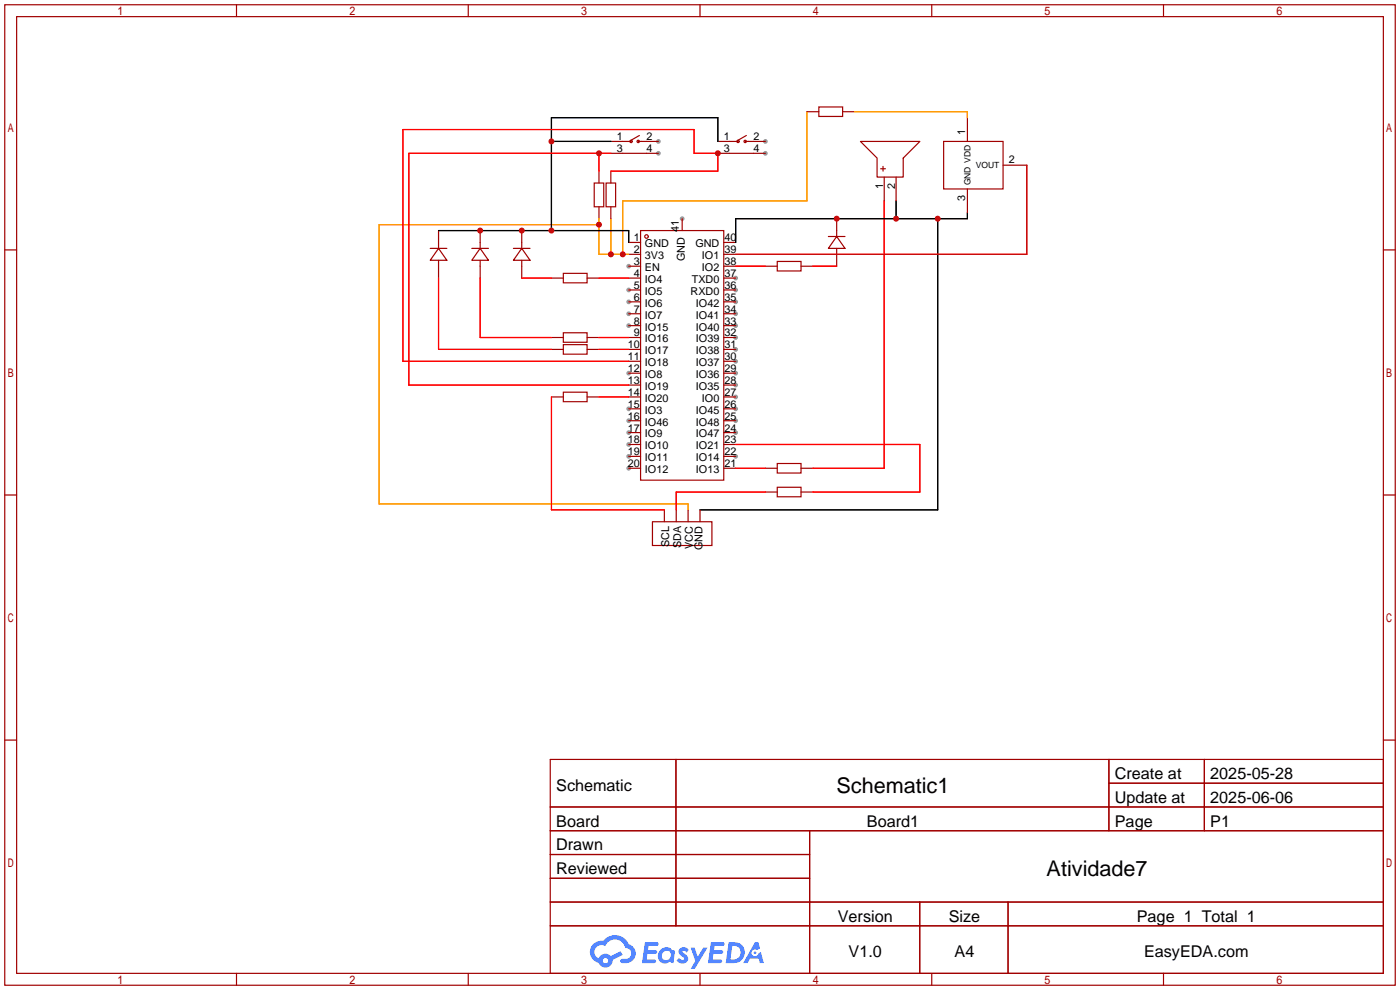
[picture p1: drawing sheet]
<svg xmlns="http://www.w3.org/2000/svg" width="299mm" height="212mm" viewBox="0 0 299 212" stroke-linecap="round" stroke-linejoin="round" font-family="sans-serif">
<g fill="#999">
<circle cx="134.4" cy="56.9" r=".51"/>
<circle cx="134.4" cy="62" r=".51"/>
<circle cx="134.4" cy="64.5" r=".51"/>
<circle cx="134.4" cy="67.1" r=".51"/>
<circle cx="134.4" cy="69.6" r=".51"/>
<circle cx="134.4" cy="79.8" r=".51"/>
<circle cx="134.4" cy="87.4" r=".51"/>
<circle cx="134.4" cy="89.9" r=".51"/>
<circle cx="134.4" cy="92.5" r=".51"/>
<circle cx="134.4" cy="95" r=".51"/>
<circle cx="134.4" cy="97.5" r=".51"/>
<circle cx="134.4" cy="100.1" r=".51"/>
<circle cx="157.2" cy="97.5" r=".51"/>
<circle cx="157.2" cy="92.5" r=".51"/>
<circle cx="157.2" cy="89.9" r=".51"/>
<circle cx="157.2" cy="87.4" r=".51"/>
<circle cx="157.2" cy="84.8" r=".51"/>
<circle cx="157.2" cy="82.3" r=".51"/>
<circle cx="157.2" cy="79.8" r=".51"/>
<circle cx="157.2" cy="77.2" r=".51"/>
<circle cx="157.2" cy="74.7" r=".51"/>
<circle cx="157.2" cy="72.1" r=".51"/>
<circle cx="157.2" cy="69.6" r=".51"/>
<circle cx="157.2" cy="67.1" r=".51"/>
<circle cx="157.2" cy="64.5" r=".51"/>
<circle cx="157.2" cy="62" r=".51"/>
<circle cx="157.2" cy="59.4" r=".51"/>
<circle cx="145.8" cy="46.7" r=".51"/>
<circle cx="163.6" cy="32.8" r=".51"/>
<circle cx="163.6" cy="30.2" r=".51"/>
<circle cx="140.7" cy="32.8" r=".51"/>
<circle cx="140.7" cy="30.2" r=".51"/>
</g>
<g fill="none" stroke="#a10000" stroke-width=".25">
<path d="M1 1h297.2v209.6h-297.2zM3.6 3.6h292.1v204.4h-292.1zM50.5 1v2.6M100.1 1v2.6M149.6 1v2.6M199.1 1v2.6M248.7 1v2.6M1 53.4h2.6M295.7 53.4h2.5M1 105.8h2.6M295.7 105.8h2.5M1 158.2h2.6"/>
<path d="M295.7 158.2h2.5M117.6 162.3h178.1v45.7h-178.1zM117.6 172.5h178.1M117.6 177.5h178.1M144.5 162.3v35.6M173 177.5v30.5M237 162.3v15.2M237 167.4h58.7M257.4 162.3v15.2M117.6 182.6h55.4M117.6 192.8h178.1M117.6 187.7h55.4"/>
<path d="M117.6 197.9h178.1M196.6 192.8v15.2M215.4 192.8v15.2M50.5 208v2.6M100.1 208v2.6M149.6 208v2.6M199.1 208v2.6M248.7 208v2.6"/>
</g>
<g fill="#5487ff">
<path d="M145.3 202.7a1.3 1.3 0 0 1 1.9 .3l-.4 .6a.54 .54 0 0 0-.9-.2l.1 .2a1.34 1.34 0 0 1 .9 1.8 1.47 1.47 0 0 1-2.3-.1l.5-.6 .8 .5a.31 .31 0 0 0 .4-.3 .31 .31 0 0 0-.3-.4 1.12 1.12 0 0 1-.7-1.8z"/>
<path d="M147.6 202.5h.9l.6 2 1.2-2h.9l-2.7 4.6h-.9l1-1.7z"/>
<path d="M137.8 201.4h1.7a1.31 1.31 0 0 1 1.2 .2 .4 .4 0 0 1-.3 .5l-1.8 .1-.1 .9h1.6a.4 .4 0 0 1 .4 .4 .4 .4 0 0 1-.5 .4h-1.6l-.2 1.2h1.4a.46 .46 0 0 1 .5 0 .46 .46 0 0 1 .1 .5l-.4 .2h-2.6z"/>
<path d="M151.9 201.4h1.7a1.32 1.32 0 0 1 1.2 .2 .39 .39 0 0 1-.3 .5l-1.8 .1-.1 .9h1.6a.4 .4 0 0 1 .4 .4 .4 .4 0 0 1-.4 .4h-1.7l-.2 1.2h1.4a.46 .46 0 0 1 .5 0 .46 .46 0 0 1 .1 .5l-.4 .2h-2.6z"/>
<path d="M161.3 201.4h.8l.3 1.3-.6 .4a.75 .75 0 0 0-1.1 .3 .75 .75 0 0 0 .5 1 .75 .75 0 0 0 .9-.7l.5-.2 .6 2.3h-.8l-.3-.9h-1.8l-.5 .9h-1z"/>
<path d="M155.7 201.4l-.6 4.4h1.5a2.27 2.27 0 0 0 2.6-2.2 2.27 2.27 0 0 0-2.7-2.2zM156.5 202.1a1.5 1.5 0 0 1 1.8 1.6 1.5 1.5 0 0 1-1.9 1.4h-.3z"/>
<path d="M141.2 203a1.6 1.6 0 0 0-.3 2.3 1.6 1.6 0 0 0 2.3 .2l.7 .3 .3-2.4-.1-.3-.5-.1a1.58 1.58 0 0 0-2.4 0zM141.8 203.5a.98 .98 0 0 1 1.6 .4 .98 .98 0 0 1-1.1 1.3 .94 .94 0 0 1-.9-.7 .94 .94 0 0 1 .4-1z"/>
<path d="M126.8 201.8a2.37 2.37 0 0 0 1.1 4 1.54 1.54 0 0 0 1.8 1 1.54 1.54 0 0 0 1.2-1.6l2.2-1.1-.5-.8-2 1a1.57 1.57 0 0 0-2.7 .5 1.5 1.5 0 0 1-.7-2.1 1.5 1.5 0 0 1 2.2-.5 2.23 2.23 0 0 1 2.3-1.4 2.23 2.23 0 0 1 2 1.8 1.16 1.16 0 0 1 1.2 1.1 1.16 1.16 0 0 1-1.1 1.2h-.7a.47 .47 0 0 0-.5 .4 .47 .47 0 0 0 .4 .5 2.17 2.17 0 0 0 2.5-.9 2.17 2.17 0 0 0-.3-2.7l-.8-.4a3.2 3.2 0 0 0-5.5-.7l-1.1 .1zM128.8 205.3a.6 .6 0 0 1 1.2 0 .6 .6 0 0 1-1.2 0z"/>
<circle cx="161.4" cy="203.6" r=".28"/>
</g>
<g fill="none" stroke="#a10000" stroke-width=".25">
<path d="M127 39.1h2v5.1h-2zM128 36.6v2.5M129.5 39.1h2.1v5.1h-2.1zM130.6 32.8h10.1M130.6 30.2h4.3M130.6 36.6v2.5M136.4 30.2h4.3M136.7 29l-1.8 1M153.4 32.8h10.2M153.4 30.2h4.3M159.3 30.2h4.3M159.5 29l-1.8 1"/>
<path d="M172.5 23.9h2.5M175 22.9h5.1v2h-5.1zM180.1 23.9h2.5M183.9 30.2h12.7l-3.6 3.6v4h-5.5v-4zM188.2 36.1h1M188.7 35.6v1M189 37.8v5.1M191.5 37.8v5.1M201.7 30.2h12.7v10.2h-12.7zM206.8 25.1v5.1M214.4 35.3h5.1M91.9 53.1h3.6"/>
<path d="M93.7 53.1l1.8 2.5h-3.6zM93.7 49.3v3.8M93.7 55.6v3.8M100.8 53.1h3.6M102.6 53.1l1.8 2.5h-3.6zM102.6 49.3v3.8M102.6 55.6v3.8M109.7 53.1h3.6M111.5 53.1l1.8 2.5h-3.6zM111.5 49.3v3.8M111.5 55.6v3.8M117.9 59.4h2.5"/>
<path d="M120.4 58.4h5.1v2.1h-5.1zM125.5 59.4h2.5M128 44.2v2.5M130.6 44.2v2.5M134.4 51.8h2.5M134.4 54.4h2.5M134.4 56.9h2.5M134.4 59.4h2.5M136.9 49.3h17.8v53.3h-17.8zM145.8 46.7v2.6M154.7 51.8h2.5M154.7 54.4h2.5"/>
<path d="M154.7 56.9h2.5M154.7 59.4h2.5M163.6 56.9h2.5M166.1 55.9h5.1v2h-5.1zM171.2 56.9h2.5M177 50.5h3.6M178.8 50.5l1.8 2.6h-3.6zM178.8 46.7v3.8M178.8 53.1v3.8M206.8 40.4v5.1M117.9 72.1h2.5M117.9 74.7h2.5"/>
<path d="M120.4 71.1h5.1v2.1h-5.1zM120.4 73.7h5.1v2h-5.1zM125.5 72.1h2.5M125.5 74.7h2.5M134.4 62h2.5M134.4 64.5h2.5M134.4 67.1h2.5M134.4 69.6h2.5M134.4 72.1h2.5M134.4 74.7h2.5M134.4 77.2h2.5M134.4 79.8h2.5"/>
<path d="M154.7 62h2.5M154.7 64.5h2.5M154.7 67.1h2.5M154.7 69.6h2.5M154.7 72.1h2.5M154.7 74.7h2.5M154.7 77.2h2.5M154.7 79.8h2.5M117.9 84.8h2.5M120.4 83.8h5.1v2.1h-5.1zM125.5 84.8h2.5M134.4 82.3h2.5"/>
<path d="M134.4 84.8h2.5M134.4 87.4h2.5M134.4 89.9h2.5M134.4 92.5h2.5M134.4 95h2.5M134.4 97.5h2.5M154.7 82.3h2.5M154.7 84.8h2.5M154.7 87.4h2.5M154.7 89.9h2.5M154.7 92.5h2.5M154.7 95h2.5"/>
<path d="M154.7 97.5h2.5M166.1 99.1h5.1v2h-5.1zM134.4 100.1h2.5M139.4 111.5h12.7v5.1h-12.7zM142 109v2.5M144.5 109v2.5M147.1 109v2.5M149.6 109v2.5M154.7 100.1h2.5M163.6 100.1h2.5M163.6 105.2h2.5M166.1 104.1h5.1v2.1h-5.1z"/>
<path d="M171.2 100.1h2.5M171.2 105.2h2.5"/>
<circle cx="134.9" cy="30.2" r=".25"/>
<circle cx="136.4" cy="30.2" r=".25"/>
<circle cx="157.7" cy="30.2" r=".25"/>
<circle cx="159.3" cy="30.2" r=".25"/>
<circle cx="138.2" cy="50.5" r=".38"/>
</g>
<g fill="none" stroke="#f00" stroke-width=".25">
<path d="M128 32.8v3.8M130.6 32.8h-43.2v49.5h47M130.6 36.6h22.8v-3.8h-5.1v-5.1h-62.2v49.5h48.3M93.7 59.4v15.3h24.2M102.6 59.4v12.7h15.3M111.5 59.4h6.4M128 59.4h6.4M157.2 56.9h6.4M173.7 56.9h5.1M189 42.9v57.2h-15.3M128 72.1h6.4M128 74.7h6.4"/>
<path d="M117.9 84.8v24.2h24.1M128 84.8h6.4M157.2 95h39.4v10.2h-22.9M157.2 100.1h6.4M163.6 105.2h-19.1v3.8"/>
</g>
<path d="M117.9 30.2h12.7M153.4 30.2v-5.1h-35.5v24.2M93.7 49.3h40.7v2.5M191.5 42.9v3.8M200.4 46.7v62.3h-50.8M206.8 45.5v1.2h-49.6v5.1" fill="none" stroke="#000" stroke-width=".25"/>
<path d="M172.5 23.9v19h-39.4v11.5M182.6 23.9h24.2v1.2M128 46.7v7.7h6.4M128 48h-47v59.7h66.1v1.3M130.6 46.7v7.7" fill="none" stroke="#f90" stroke-width=".25"/>
<path d="M219.5 35.3v19.1h-62.3" fill="none" stroke="#c00" stroke-width=".25"/>
<g fill="#c00">
<circle cx="178.8" cy="46.7" r=".63"/>
<circle cx="191.5" cy="46.7" r=".63"/>
<circle cx="200.4" cy="46.7" r=".63"/>
<circle cx="133.1" cy="54.4" r=".63"/>
<circle cx="130.6" cy="54.4" r=".63"/>
<circle cx="128" cy="48" r=".63"/>
<circle cx="117.9" cy="49.3" r=".63"/>
<circle cx="111.5" cy="49.3" r=".63"/>
<circle cx="102.6" cy="49.3" r=".63"/>
<circle cx="117.9" cy="30.2" r=".63"/>
<circle cx="128" cy="32.8" r=".63"/>
<circle cx="153.4" cy="32.8" r=".63"/>
</g>
<g font-size="4.6">
<text x="178.8" y="169.4">Schematic1</text>
<text x="223.7" y="187.2">Atividade7</text>
</g>
<g font-size="3.5">
<text x="238.3" y="166.5">Create at</text>
<text x="258.7" y="166.5">2025-05-28</text>
<text x="118.9" y="169.1">Schematic</text>
<text x="238.3" y="171.6">Update at</text>
<text x="258.7" y="171.6">2025-06-06</text>
<text x="118.9" y="176.7">Board</text>
<text x="185.3" y="176.7">Board1</text>
<text x="238.3" y="176.7">Page</text>
<text x="258.7" y="176.7">P1</text>
<text x="118.9" y="181.8">Drawn</text>
<text x="118.9" y="186.8">Reviewed</text>
<text x="179.1" y="197">Version</text>
<text x="202.8" y="197">Size</text>
<text x="243" y="197">Page 1 Total 1</text>
<text x="181.4" y="204.6">V1.0</text>
<text x="204" y="204.6">A4</text>
<text x="244.5" y="204.6">EasyEDA.com</text>
</g>
<g font-size="2.3">
<text x="131.8" y="30">1</text>
<text x="138.2" y="30">2</text>
<text x="154.7" y="30">1</text>
<text x="161" y="30">2</text>
<text x="206.3" y="29" transform="rotate(-90 206.3 29)">1</text>
<text x="131.8" y="32.5">3</text>
<text x="138.2" y="32.5">4</text>
<text x="154.7" y="32.5">3</text>
<text x="161" y="32.5">4</text>
<text x="215.6" y="34.8">2</text>
<text x="188.7" y="40.4" transform="rotate(-90 188.7 40.4)">1</text>
<text x="191.3" y="40.4" transform="rotate(-90 191.3 40.4)">2</text>
<text x="206.3" y="42.9" transform="rotate(-90 206.3 42.9)">3</text>
<text x="135.5" y="51.6">1</text>
<text x="137.8" y="52.9">GND</text>
<text x="145.1" y="49.6" transform="rotate(-90 145.1 49.6)">41</text>
<text x="148.6" y="52.9">GND</text>
<text x="154.8" y="51.6">40</text>
<text x="135.5" y="54.1">2</text>
<text x="135.5" y="56.7">3</text>
<text x="135.5" y="59.2">4</text>
<text x="137.8" y="55.4">3V3</text>
<text x="137.8" y="57.9">EN</text>
<text x="146.3" y="55.8" transform="rotate(-90 146.3 55.8)">GND</text>
<text x="150" y="57.9">IO2</text>
<text x="150" y="55.4">IO1</text>
<text x="154.8" y="59.2">37</text>
<text x="154.8" y="56.7">38</text>
<text x="154.8" y="54.1">39</text>
<text x="135.5" y="61.7">5</text>
<text x="135.5" y="64.3">6</text>
<text x="137.8" y="60.5">IO4</text>
<text x="137.8" y="63">IO5</text>
<text x="137.8" y="65.6">IO6</text>
<text x="147.6" y="63">RXD0</text>
<text x="147.8" y="60.5">TXD0</text>
<text x="148.7" y="65.6">IO42</text>
<text x="154.8" y="64.3">35</text>
<text x="154.8" y="61.7">36</text>
<text x="135.5" y="66.8">7</text>
<text x="135.5" y="69.4">8</text>
<text x="135.5" y="71.9">9</text>
<text x="137.8" y="68.1">IO7</text>
<text x="137.8" y="70.6">IO15</text>
<text x="148.7" y="70.6">IO40</text>
<text x="148.7" y="68.1">IO41</text>
<text x="154.8" y="71.9">32</text>
<text x="154.8" y="69.4">33</text>
<text x="154.8" y="66.8">34</text>
<text x="134.2" y="74.4">10</text>
<text x="134.2" y="77">11</text>
<text x="137.8" y="73.2">IO16</text>
<text x="137.8" y="75.7">IO17</text>
<text x="148.7" y="75.7">IO38</text>
<text x="148.7" y="73.2">IO39</text>
<text x="154.8" y="77">30</text>
<text x="154.8" y="74.4">31</text>
<text x="134.2" y="79.5">12</text>
<text x="134.2" y="82.1">13</text>
<text x="137.8" y="78.3">IO18</text>
<text x="137.8" y="80.8">IO8</text>
<text x="137.8" y="83.3">IO19</text>
<text x="148.7" y="83.3">IO35</text>
<text x="148.7" y="80.8">IO36</text>
<text x="148.7" y="78.3">IO37</text>
<text x="154.8" y="82.1">28</text>
<text x="154.8" y="79.5">29</text>
<text x="134.2" y="84.6">14</text>
<text x="134.2" y="87.1">15</text>
<text x="134.2" y="89.7">16</text>
<text x="137.8" y="85.9">IO20</text>
<text x="137.8" y="88.4">IO3</text>
<text x="148.7" y="88.4">IO45</text>
<text x="150" y="85.9">IO0</text>
<text x="154.8" y="89.7">25</text>
<text x="154.8" y="87.1">26</text>
<text x="154.8" y="84.6">27</text>
<text x="134.2" y="92.2">17</text>
<text x="134.2" y="94.8">18</text>
<text x="137.8" y="91">IO46</text>
<text x="137.8" y="93.5">IO9</text>
<text x="148.7" y="93.5">IO47</text>
<text x="148.7" y="91">IO48</text>
<text x="154.8" y="94.8">23</text>
<text x="154.8" y="92.2">24</text>
<text x="134.2" y="97.3">19</text>
<text x="134.2" y="99.8">20</text>
<text x="137.8" y="96">IO10</text>
<text x="137.8" y="98.6">IO11</text>
<text x="137.8" y="101.1">IO12</text>
<text x="148.7" y="101.1">IO13</text>
<text x="148.7" y="98.6">IO14</text>
<text x="148.7" y="96">IO21</text>
<text x="154.8" y="99.8">21</text>
<text x="154.8" y="97.3">22</text>
<text x="143" y="116.9" transform="rotate(-90 143 116.9)">SCL</text>
<text x="145.6" y="117.2" transform="rotate(-90 145.6 117.2)">SDA</text>
<text x="148.1" y="117.3" transform="rotate(-90 148.1 117.3)">VCC</text>
<text x="150.1" y="117.6" transform="rotate(-90 150.1 117.6)">GND</text>
</g>
<g font-size="1.8">
<text x="208.6" y="35.9">VOUT</text>
<text x="207.4" y="39.6" transform="rotate(-90 207.4 39.6)">GND VDD</text>
</g>
</svg>
